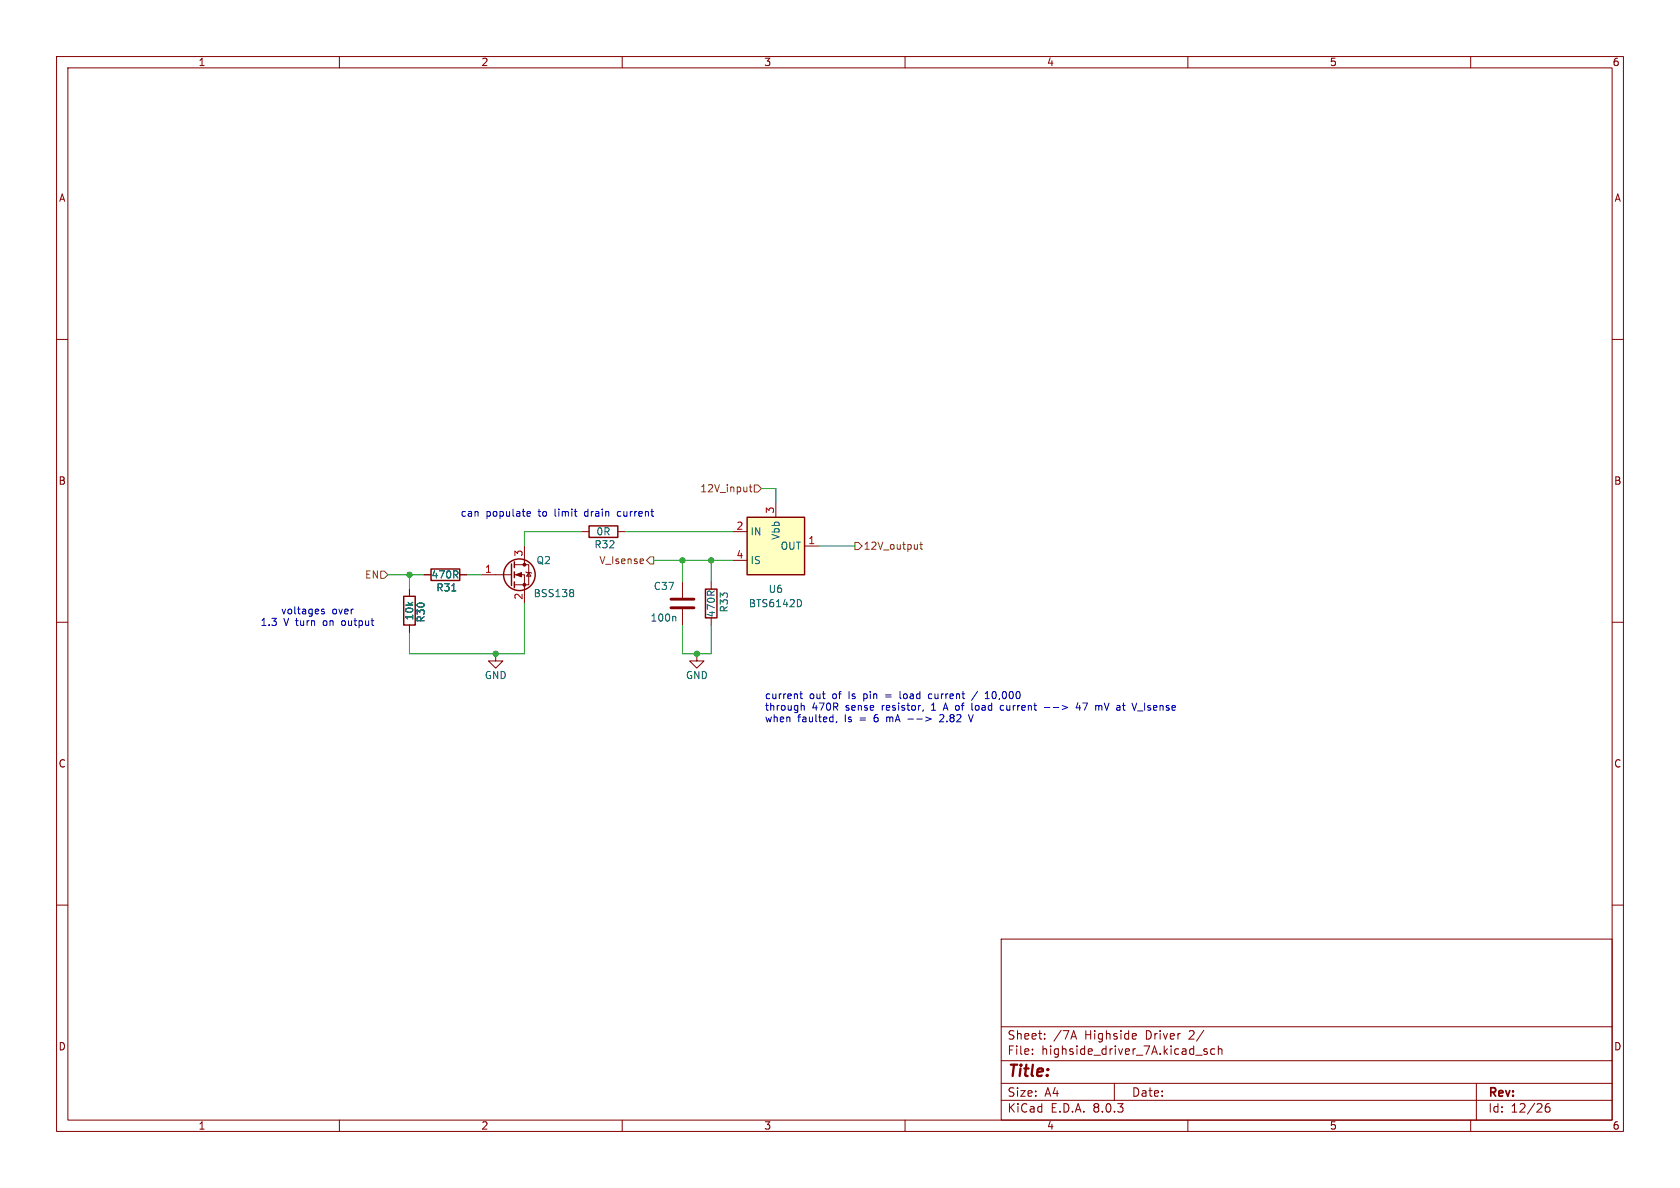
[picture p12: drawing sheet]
<svg xmlns="http://www.w3.org/2000/svg" width="297mm" height="210mm" viewBox="0 0 297 210" stroke-linecap="round" stroke-linejoin="round" font-family="sans-serif">
<g fill="none" stroke="#840000" stroke-width=".18">
<path d="M10 10h277v190h-277zM12 12h273v186h-273zM60 10v2M110 10v2M160 10v2M210 10v2M260 10v2M10 60h2M285 60h2M90.9 99.8h2.6v3.6h-2.6M92.7 96.5v3.3M102.9 94h1.2"/>
<path d="M109.2 94h1.3M10 110h2M72.4 104.1v1.3M72.4 110.5v1.3M74.9 101.6h1.3M81.3 101.6h1.2M85.1 101.6h5.3M87.6 115.6v1.2h1.3l-1.3 1.3-1.2-1.3h1.2M87.6 115.6h.1M90.9 101.6h1.8v5.1M93 101.1l.1 .1h.8l.1 .1M93.5 101.2l.4 .7h-.8z"/>
<path d="M120.6 102.9v2.8M120.6 107.7v2.8M123.2 115.6v1.2h1.3l-1.3 1.3-1.3-1.3h1.3M123.2 115.6h.1M125.7 102.9v1.2M125.7 109.2v1.3M285 110h2M10 160h2M285 160h2M177 166h108v32h-108zM60 198v2M110 198v2"/>
<path d="M160 198v2M177 194.5h108M177 191.5h108M177 187.5h108M177 181.5h108M182.5 186.3v.1M182.5 185.5v.1M184.7 183.6v.1M184.7 182.8v.1M189.5 183.3h.7M189.8 182.2l.5 1.5M197 191.5v3"/>
<path d="M200.4 182.7l.4 .1 .1 .3-.7 .1M200.8 183.6l-.4 .1M210 198v2M211.4 186.5h1.1M213.4 185.5l-.4-.1-.2 .2 .1 .2 .5 .2v.3h-.6M214.7 185.5l-.4-.1-.3 .3v.4l.2 .2h.5M215.4 185.5l.2-.1 .4 .1v.9M215.4 184.9v1.5M260 198v2M261 191.5v6.5M273.9 195.1a.59 .59 0 0 0-.7 .6v.6l.1 .2 .4 .1 .3-.1v-.5l-.1-.3h-.4l-.3 .3"/>
</g>
<path d="M118.6 105.9h4.1M118.6 107.4h4.1" fill="none" stroke="#840000" stroke-width=".51"/>
<path d="M79.9 104.5h.7M101.2 104.2l.2 .3-.2 .3 .2 .2v.2l-.2 .3M119.3 109l.2 .1v.7" fill="none" stroke="#006464" stroke-width=".18"/>
<g fill="none" stroke="#840000" stroke-width=".25">
<path d="M90.4 99.7v3.8M90.9 99.3v1M104.1 93h5.1v2h-5.1zM71.4 105.4h2v5.1h-2zM76.2 100.6h5.1v2h-5.1zM90.9 101.1v1M90.9 102.9v1M124.7 104.1h2v5.1h-2z"/>
<circle cx="91.8" cy="101.6" r="2.79"/>
</g>
<g fill="#840000" stroke="#840000" stroke-width=".18">
<path d="M91.2 101.6l1-.4v.8z"/>
<circle cx="92.7" cy="103.4" r=".25"/>
<circle cx="92.7" cy="99.8" r=".25"/>
</g>
<path d="M132.1 91.4h10.1v10.2h-10.1z" fill="#ffffc2"/>
<path d="M132.1 91.4h10.1v10.2h-10.1z" fill="none" stroke="#840000" stroke-width=".25"/>
<path d="M129.5 94h2.6M129.5 99.1h2.6M137.2 88.9v2.5M142.2 96.5h2.6M72.4 104.1v1.3M72.4 110.5v1.3M74.9 101.6h1.3M81.3 101.6h1.2" fill="none" stroke="#840000" stroke-width=".18"/>
<path d="M79.9 104.5h.7M141.5 106.1l.2 .4-.2 .7" fill="none" stroke="#006464" stroke-width=".18"/>
<path d="M114.9 98.4h.7v1.3h-.7l-.6-.6zM132.5 86.1h.4M132.6 85.7v1.1l.3 .1M133.3 85.7h.7l.6 .7-.6 .6h-.7zM151.1 95.9h.7l.6 .6-.6 .7h-.7zM162.6 96.3h.5M162.8 95.8v1.1l.3 .2M67.3 101h.6l.7 .6-.7 .6h-.6z" fill="none" stroke="#725600" stroke-width=".18"/>
<g fill="none" stroke="#0000c2" stroke-width=".18">
<path d="M93.2 91.1l.2 .2 .3-.1M93.2 90.6l.2-.2h.2l.2 .2v.1l-.6 .1M109.4 90.4l-.3 .3v.3l.3 .3M57.3 107.7h-.3l-.2 .2 .1 .1 .4 .2v.3h-.5M141.4 122.7h.5M141.6 122.2v1.1l.3 .2M141.6 124.3v1.3M141.6 124.8l.2-.1 .3 .1 .1 .8M147.9 127.5l-.1 .3M156.6 122.8h.9M156.6 123.2h.9M156.8 126.7v.9"/>
<path d="M156.9 126.7l-.1 .2M159.1 122.2v1.1l.2 .2M160.5 127.1h1M162.1 127.1h.9M163.2 125.5l-.1 .2M163.7 126.7l.9 .4-.9 .4M164.7 125.6h.7M164.7 122.7h-.3l-.3 .2 .2 .5h.4M164.8 124.6h-.1M166.3 126.3l.4 .1M166.8 126.9l-.7 .7h.8M166.9 125.2h.6"/>
<path d="M167.2 124.3l-.5 1.3M171.2 126.3l.4 1.3 .5-1.3M171.8 125.4l.2 .2M172.8 122.2l-1 1.6M174.2 123.5h.7M174.2 122.6l.3-.4v1.3M177.4 124.8l-.3-.1-.3 .2 .2 .6h.4M184.6 125.1h1M190.6 124.2l-.3 .9h.7M190.9 124.7v.9M194.4 124.7l.4 .2v.7M198.4 124.7h.5"/>
<path d="M198.7 125.5l.2 .1M201.1 125.7h1"/>
</g>
<path d="M102.9 94h-10.2v2.5M110.5 94h19M115.6 99.1h13.9M120.6 99.1v3.8M125.7 99.1v3.8M134.6 86.4h2.6v2.5M144.8 96.5h6.3M68.6 101.6h6.3M72.4 101.6v2.5M82.5 101.6h2.6M92.7 106.7v8.9h-20.3v-3.8M120.6 110.5v5.1h5.1v-5.1" fill="none" stroke="#009600" stroke-width=".18"/>
<g fill="#009600" stroke="#009600" stroke-width=".18">
<circle cx="120.6" cy="99.1" r=".46"/>
<circle cx="72.4" cy="101.6" r=".46"/>
<circle cx="125.7" cy="99.1" r=".46"/>
<circle cx="123.2" cy="115.6" r=".46"/>
<circle cx="87.6" cy="115.6" r=".46"/>
</g>
<text font-size="2.8" fill="#840000" x="178" y="190.9">Title:</text>
<g font-size="2.1" fill="#840000">
<text x="178" y="184">Sheet:</text>
<text x="186.2" y="184">/7A</text>
<text x="191.8" y="184">Highside</text>
<text x="202.7" y="184">Driver</text>
<text x="210.5" y="184">2/</text>
<text x="178" y="186.7">File:</text>
<text x="184.1" y="186.7">highside_driver_7A.kicad_sch</text>
<text x="178" y="196.9">KiCad</text>
<text x="178" y="194.1">Size:</text>
<text x="184.7" y="194.1">A4</text>
<text x="185.7" y="196.9">E.D.A.</text>
<text x="193.3" y="196.9">8.0.3</text>
<text x="200" y="194.1">Date:</text>
<text x="263" y="194.3">Rev:</text>
<text x="263" y="196.9">Id:</text>
<text x="267.1" y="196.9">12/26</text>
</g>
<g font-size="1.8" fill="#840000">
<text x="35" y="11.9">1</text>
<text x="85" y="11.9">2</text>
<text x="135" y="11.9">3</text>
<text x="185" y="11.9">4</text>
<text x="235" y="11.9">5</text>
<text x="285" y="11.9">6</text>
<text x="10.3" y="35.9">A</text>
<text x="285.3" y="35.9">A</text>
<text x="10.3" y="85.9">B</text>
<text x="285.3" y="85.9">B</text>
<text x="10.3" y="135.9">C</text>
<text x="285.3" y="135.9">C</text>
<text x="10.3" y="185.9">D</text>
<text x="285.3" y="185.9">D</text>
<text x="35" y="199.9">1</text>
<text x="85" y="199.9">2</text>
<text x="135" y="199.9">3</text>
<text x="185" y="199.9">4</text>
<text x="235" y="199.9">5</text>
<text x="285" y="199.9">6</text>
</g>
<g font-size="1.8" fill="#725600">
<text x="123.7" y="87.2">12V_input</text>
<text x="105.9" y="99.9">V_Isense</text>
<text x="152.6" y="97.4">12V_output</text>
<text x="64.4" y="102.5">EN</text>
</g>
<g font-size="1.8" fill="#0000c2">
<text x="81.3" y="91.5">can</text>
<text x="85.9" y="91.5">populate</text>
<text x="95.3" y="91.5">to</text>
<text x="98.3" y="91.5">limit</text>
<text x="103.8" y="91.5">drain</text>
<text x="109.8" y="91.5">current</text>
<text x="46" y="110.9">1.3</text>
<text x="49.6" y="108.8">voltages</text>
<text x="50.2" y="110.9">V turn</text>
<text x="57.4" y="110.9">on</text>
<text x="58.7" y="108.8">over</text>
<text x="60.9" y="110.9">output</text>
<text x="135.1" y="123.8">current</text>
<text x="135.1" y="125.8">through</text>
<text x="143.1" y="123.8">out</text>
<text x="143.6" y="125.8">470R</text>
<text x="147.3" y="123.8">of</text>
<text x="149.6" y="125.8">sense</text>
<text x="150.3" y="123.8">Is</text>
<text x="153.1" y="123.8">pin</text>
<text x="156.2" y="125.8">resistor,</text>
<text x="159.9" y="123.8">load</text>
<text x="165.2" y="125.8">1</text>
<text x="165.2" y="123.8">current</text>
<text x="167.5" y="125.8">A of</text>
<text x="172.8" y="125.8">load</text>
<text x="175.7" y="123.8">10,000</text>
<text x="178.1" y="125.8">current</text>
<text x="186.1" y="125.8">--&gt;</text>
<text x="192" y="125.8">47</text>
<text x="195.5" y="125.8">mV</text>
<text x="199.5" y="125.8">at</text>
<text x="202.5" y="125.8">V_Isense</text>
<text x="135.1" y="127.9">when</text>
<text x="141" y="127.9">faulted,</text>
<text x="149.4" y="127.9">Is</text>
<text x="152.2" y="127.9">=</text>
<text x="155" y="127.9">6</text>
<text x="157.4" y="127.9">mA</text>
<text x="167.2" y="127.9">2.82</text>
</g>
<g font-size="1.8" fill="#006464">
<text x="105.3" y="94.8">0R</text>
<text x="132.6" y="94.8">IN</text>
<text x="138" y="95.5" transform="rotate(-90 138 95.5)">Vbb</text>
<text x="94.8" y="99.9">Q2</text>
<text x="105" y="97.1">R32</text>
<text x="132.6" y="99.9">IS</text>
<text x="137.9" y="97.4">OUT</text>
<text x="76.2" y="102.5">470R</text>
<text x="77" y="104.7">R31</text>
<text x="94.2" y="105.8">BSS138</text>
<text x="115.5" y="104.5">C37</text>
<text x="132.3" y="107.5">BTS6142D</text>
<text x="135.8" y="105">U6</text>
<text x="73.3" y="109.8" transform="rotate(-90 73.3 109.8)">10k</text>
<text x="75.3" y="110.2" transform="rotate(-90 75.3 110.2)">R30</text>
<text x="114.9" y="110.1">100n</text>
<text x="126.6" y="109.2" transform="rotate(-90 126.6 109.2)">470R</text>
<text x="128.9" y="108.4" transform="rotate(-90 128.9 108.4)">R33</text>
<text x="85.6" y="120.2">GND</text>
<text x="121.2" y="120.2">GND</text>
</g>
<g font-size="1.8" fill="#a90000">
<text x="130.1" y="93.7">2</text>
<text x="136.9" y="90.9" transform="rotate(-90 136.9 90.9)">3</text>
<text x="85.7" y="101.3">1</text>
<text x="92.5" y="98.5" transform="rotate(-90 92.5 98.5)">3</text>
<text x="130.1" y="98.8">4</text>
<text x="142.8" y="96.3">1</text>
<text x="92.5" y="106.1" transform="rotate(-90 92.5 106.1)">2</text>
</g>
</svg>
